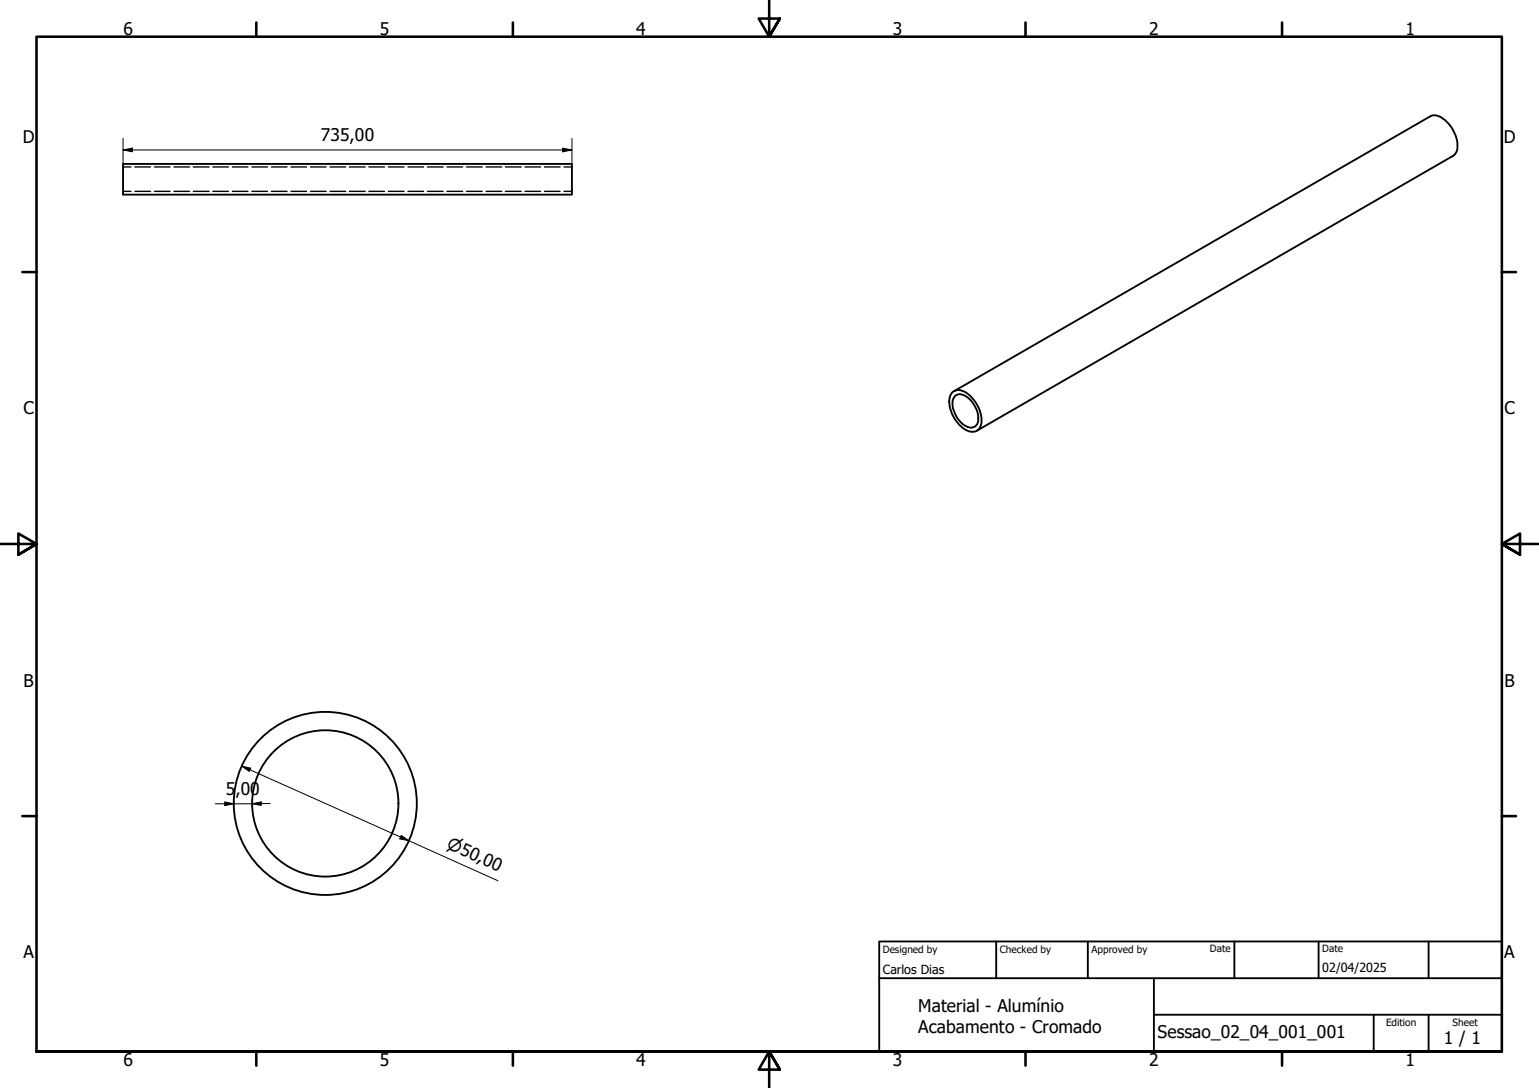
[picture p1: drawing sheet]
<svg xmlns="http://www.w3.org/2000/svg" width="420mm" height="297mm" viewBox="0 0 420 297" stroke-linecap="round" stroke-linejoin="round" font-family="sans-serif">
<!-- layer: Visible (ISO) -->
<g fill="none" stroke="#000" stroke-width=".51">
<path d="M33.6 44.8h122.5v8.3h-122.5zM260 107.1a3.6 3.6 0 0 1 4.9 1 9 9 0 0 1 2.9 7.8 2.5 2.5 0 0 1-4 1.6 8.9 8.9 0 0 1-4.3-9.6zM260.5 106.8l129.9-75a3.5 3.5 0 0 1 4.1 1 8.7 8.7 0 0 1 3.1 8.8l-1 1-129.9 75M260.7 108.1a2.51 2.51 0 0 1 3.5 .4 7.1 7.1 0 0 1 2.6 7.2 2.31 2.31 0 0 1-3.6 .4 7.5 7.5 0 0 1-3-7.2z"/>
<circle cx="88.8" cy="219.3" r="20"/>
<circle cx="88.8" cy="219.3" r="25"/>
</g>
<!-- layer: Hidden (ISO) -->
<g fill="none" stroke="#000" stroke-width=".38">
<path d="M33.6 45.6h2.2M33.6 52.2h2.2M36.8 45.6h4.3M36.8 52.2h4.3M42.2 45.6h4.2M42.2 52.2h4.2M47.5 45.6h4.3M47.5 52.2h4.3M52.8 45.6h4.3M52.8 52.2h4.3M58.1 45.6h4.3M58.1 52.2h4.3"/>
<path d="M63.4 45.6h4.3M63.4 52.2h4.3M68.8 45.6h4.2M68.8 52.2h4.2M74.1 45.6h4.3M74.1 52.2h4.3M79.4 45.6h4.3M79.4 52.2h4.3M84.8 45.6h4.2M84.8 52.2h4.2M90.1 45.6h4.3M90.1 52.2h4.3"/>
<path d="M95.4 45.6h4.3M95.4 52.2h4.3M100.7 45.6h4.3M100.7 52.2h4.3M106 45.6h4.3M106 52.2h4.3M111.4 45.6h4.2M111.4 52.2h4.2M116.7 45.6h4.3M116.7 52.2h4.3M122 45.6h4.3M122 52.2h4.3"/>
<path d="M127.4 45.6h4.2M127.4 52.2h4.2M132.7 45.6h4.3M132.7 52.2h4.3M138 45.6h4.3M138 52.2h4.3M143.3 45.6h4.3M143.3 52.2h4.3M148.7 45.6h4.2M148.7 52.2h4.2M154 45.6h2.1M154 52.2h2.1"/>
</g>
<!-- layer: Border (ISO) -->
<g fill="none" stroke="#000" stroke-width=".7">
<path d="M70 6.1v3.9M140 6.1v3.9M210 0v10l-2.9-4.9h5.8l-2.9 4.9 2.9-4.9M280 6.1v3.9M350 6.1v3.9M6.1 74.3h3.9M410 74.3h3.9M0 148.5h10l-5-2.8v5.7l5-2.9-5 2.9M420 148.5h-10l5-2.8v5.7l-5-2.9 5 2.9M6.1 222.8h3.9M410 222.8h3.9M10 287.1v-277.1h400v277.1h-400h400"/>
<path d="M70 287.1v3.8M140 287.1v3.8M212.9 292l-2.9-4.9 2.9 4.9h-5.8l2.9-4.9v9.9M280 287.1v3.8M350 287.1v3.8"/>
</g>
<!-- layer: Title (ISO) -->
<path d="M240 257h170v30.1h-170zM272 257v10.1M297 257v10.1M337 257v10.1M360 257v10.1M390 257v10.1M240 267.1h170M315 277h95M315 267.1v20M375 277v10.1M390 277v10.1" fill="none" stroke="#000" stroke-width=".51"/>
<!-- layer: Dimension (ISO) -->
<g fill="none" stroke="#000" stroke-width=".27">
<path d="M33.6 37.8v7M156.1 37.8v7M33.6 40.9l2.5-.5v1.1zM33.6 40.9h122.5M153.6 40.4l2.5 .5-2.5 .6zM58.8 219.4h5M61.3 218.9l2.5 .5-2.5 .5zM63.8 218.7v.7h5v-.7M66 209.2l2.5 .5-.4 .9zM66 209.2l70 31.3M68.8 219.4l2.5-.5v1zM73.8 219.4h-5"/>
<path d="M109.5 228.1l2.1 1.4-2.4-.5z"/>
</g>
<path d="M33.6 40.9l2.5-.5v1.1zM153.6 40.4l2.5 .5-2.5 .6zM61.3 218.9l2.5 .5-2.5 .5zM66 209.2l2.5 .5-.4 .9zM68.8 219.4l2.5-.5v1zM109.5 228.1l2.1 1.4-2.4-.5z" fill="#000"/>
<g font-size="4.8">
<text x="33.7" y="9.6">6</text>
<text x="103.7" y="9.6">5</text>
<text x="173.7" y="9.6">4</text>
<text x="243.7" y="9.6">3</text>
<text x="313.7" y="9.6">2</text>
<text x="383.7" y="9.6">1</text>
<text x="6.2" y="38.9">D</text>
<text x="87.6" y="38.5">735,00</text>
<text x="410.5" y="38.9">D</text>
<text x="6.4" y="113.1">C</text>
<text x="410.7" y="113.1">C</text>
<text x="6.4" y="187.4">B</text>
<text x="410.7" y="187.4">B</text>
<text x="61.7" y="217">5,00</text>
<text x="6.4" y="261.7">A</text>
<text x="410.7" y="261.7">A</text>
<text x="250.6" y="276.3">Material - Alumínio</text>
<text x="250.6" y="282">Acabamento - Cromado</text>
<text x="316" y="283.4">Sessao_02_04_001_001</text>
<text x="394.2" y="285">1 / 1</text>
<text x="33.7" y="290.9">6</text>
<text x="103.7" y="290.9">5</text>
<text x="173.7" y="290.9">4</text>
<text x="243.7" y="290.9">3</text>
<text x="313.7" y="290.9">2</text>
<text x="383.7" y="290.9">1</text>
</g>
<text font-size="4.6" x="121.7" y="231.4" transform="rotate(24 121.7 231.4)">⌀50,00</text>
<g font-size="3.4">
<text x="241" y="266">Carlos Dias</text>
<text x="361" y="265.5">02/04/2025</text>
</g>
<g font-size="2.7">
<text x="241" y="260.1">Designed by</text>
<text x="273" y="260.1">Checked by</text>
<text x="298" y="260.1">Approved by</text>
<text x="330.3" y="260">Date</text>
<text x="361" y="260">Date</text>
<text x="378.4" y="280.1">Edition</text>
<text x="396.6" y="280.1">Sheet</text>
</g>
</svg>
